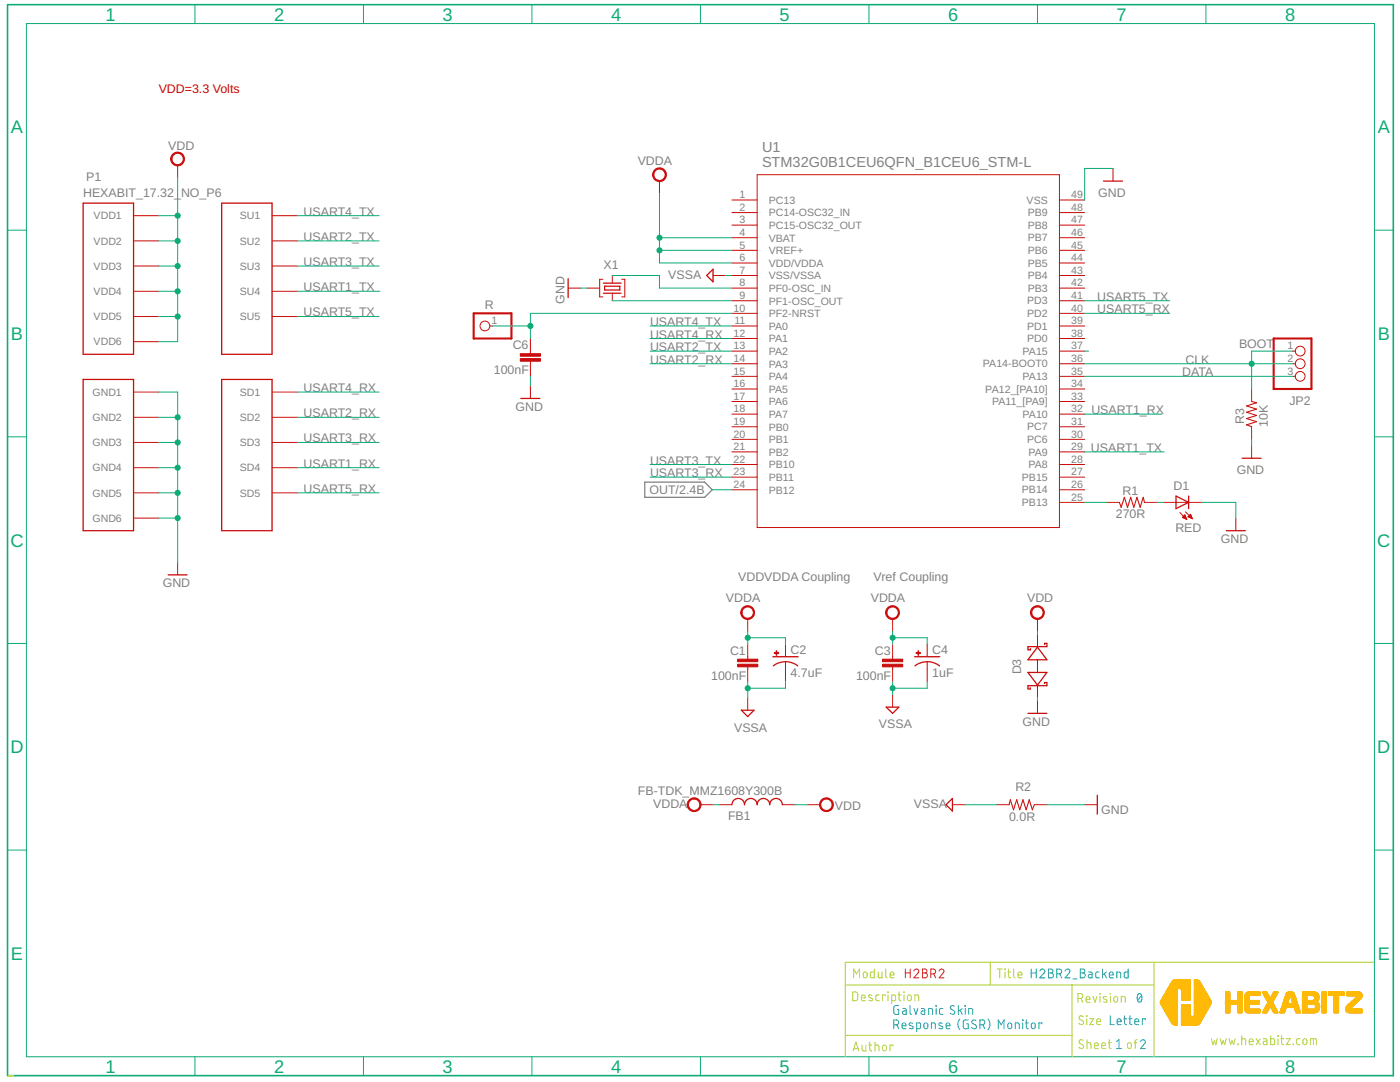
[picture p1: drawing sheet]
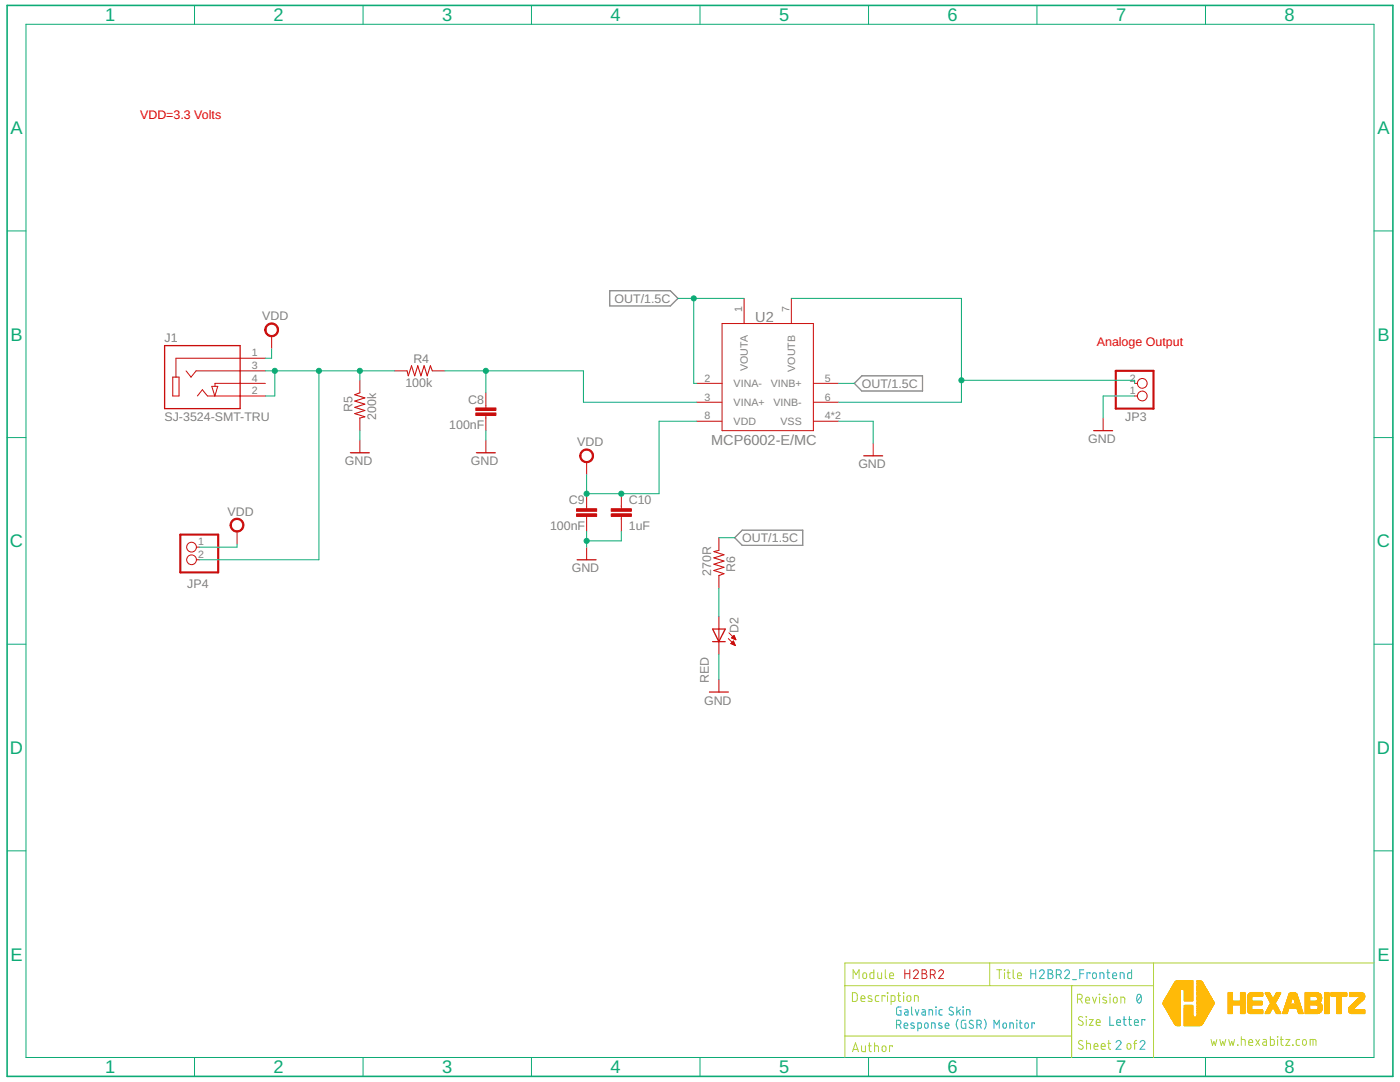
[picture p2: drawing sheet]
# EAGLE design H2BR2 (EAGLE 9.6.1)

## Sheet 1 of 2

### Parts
C1  100nF  C-0603  [C-0603]
C2  4.7uF  C-0805-POL  [C-0805-POL]
C3  100nF  C-0603  [C-0603]
C4  1uF  C-0805-POL  [C-0805-POL]
C6  100nF  C-0603  [C-0603]
D1  RED  VLMS1300-GS08  [VLMS1300-GS08]
D3  BOURNS_CDSOD323-T03SCBOURNS_CDSOD323-T03SC_0_0  [BOURNS_CDSOD323-T03SC_0]
FB1  FB-TDK_MMZ1608Y300B  FB-0603  [FB-0603]
JP1  R  PINHD-1X1  [1X01]
JP2  PINHD-1X3  [1X03]
P1  HEXABIT_17.32_NO_P6  [HEXABIT_17.32_NO_P6]
R1  270R  R-0603  [R-0603]
R2  0.0R  R-0603  [R-0603]
R3  10K  R-0603  [R-0603]
TRIMBLE-LOGO1  HEXA-LOGO  [HEXA-LOGO]
U1  STM32G0B1CEU6QFN_B1CEU6_STM-L  [QFN_B1CEU6_STM-L]
X1  XTALL_CSTCE8M00G52  [XTALL_CSTCE8M00G52]

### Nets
CLK: JP2.1 JP2.2 R3.2 U1.36(PA14-BOOT0)
DATA: JP2.3 U1.35(PA13)
GND: C6.2 D1.C D3.1(A) P1.PAD_PD7(GND1) P1.PAD_PD8(GND2) P1.PAD_PD9(GND3) P1.PAD_PD10(GND4) P1.PAD_PD11(GND5) P1.PAD_PD12(GND6) R2.1 R3.1 U1.49(VSS) X1.P$2 ; also sheet 2
N$1: R1.1 U1.25(PB13)
N$3: D1.A R1.2
N$4: C6.1 JP1.1 U1.10(PF2-NRST)
N$5: U1.9(PF1-OSC_OUT) X1.P$1
N$6: U1.8(PF0-OSC_IN) X1.P$3
N$9: U1.37(PA15)
OUT: U1.24(PB12) ; also sheet 2
USART1_RX: P1.PAD_PD4(SD4) U1.32(PA10)
USART1_TX: P1.PAD_PU4(SU4) U1.29(PA9)
USART2_RX: P1.PAD_PD2(SD2) U1.14(PA3)
USART2_TX: P1.PAD_PU2(SU2) U1.13(PA2)
USART3_RX: P1.PAD_PD3(SD3) U1.23(PB11)
USART3_TX: P1.PAD_PU3(SU3) U1.22(PB10)
USART4_RX: P1.PAD_PD1(SD1) U1.12(PA1)
USART4_TX: P1.PAD_PU1(SU1) U1.11(PA0)
USART5_RX: P1.PAD_PD5(SD5) U1.40(PD2)
USART5_TX: P1.PAD_PU5(SU5) U1.41(PD3)
VDD: D3.2(C) FB1.2 P1.PAD_PU7(VDD1) P1.PAD_PU8(VDD2) P1.PAD_PU9(VDD3) P1.PAD_PU10(VDD4) P1.PAD_PU11(VDD5) P1.PAD_PU12(VDD6) ; also sheet 2
VDDA: C1.1 C2.1(+) C3.1 C4.1(+) FB1.1 U1.4(VBAT) U1.5(VREF+) U1.6(VDD/VDDA)
VSSA: C1.2 C2.2(-) C3.2 C4.2(-) R2.2 U1.7(VSS/VSSA)
Unconnected: U1.1(PC13) U1.2(PC14-OSC32_IN) U1.3(PC15-OSC32_OUT) U1.15(PA4) U1.16(PA5) U1.17(PA6) U1.18(PA7) U1.19(PB0) U1.20(PB1) U1.21(PB2) U1.26(PB14) U1.27(PB15) U1.28(PA8) U1.30(PC6) U1.31(PC7) U1.33(PA11_[PA9]) U1.34(PA12_[PA10]) U1.38(PD0) U1.39(PD1) U1.42(PB3) U1.43(PB4) U1.44(PB5) U1.45(PB6) U1.46(PB7) U1.47(PB8) U1.48(PB9)

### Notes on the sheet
- VDD=3.3 Volts
- BOOT
- VDD\VDDA Coupling | Vref Coupling
- Module | H2BR2 | Title | H2BR2_Backend
- Description | Revision | 0
- Size | Letter
- Galvanic Skin
  Response (GSR) Monitor
- www.hexabitz.com
- Author | Sheet   of | 1 | 2
- C:/Users/Admin/Desktop/logodraft.bmp

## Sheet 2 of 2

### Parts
C8  100nF  C-0603  [C-0603]
C9  100nF  C-0603  [C-0603]
C10  1uF  C-0805  [C-0805]
D2  RED  VLMS1300-GS08  [VLMS1300-GS08]
J1  SJ-3524-SMT-TRU  [CUI_SJ-3524-SMT]
JP3  PINHD-1X2(ROUND)  [1X02]
JP4  PINHD-1X2(ROUND)  [1X02]
R4  100k  R-0603  [R-0603]
R5  200k  R-0603  [R-0603]
R6  270R  R-0603  [R-0603]
U2  MCP6002-E/MC  [SON50P200X300X100-9N]

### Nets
GND: C8.2 C9.2 C10.2 D2.C JP3.1 R5.2 U2.4(VSS) U2.9(VSS) ; also sheet 1
N$2: JP3.2 U2.6(VINB-) U2.7(VOUTB)
N$8: C8.1 R4.1 U2.3(VINA+)
N$10: J1.2 J1.3 JP4.2 R4.2 R5.1
N$23: D2.A R6.1
OUT: R6.2 U2.1(VOUTA) U2.2(VINA-) U2.5(VINB+) ; also sheet 1
VDD: C9.1 C10.1 J1.1 JP4.1 U2.8(VDD) ; also sheet 1
Unconnected: J1.4

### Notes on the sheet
- VDD=3.3 Volts
- Analoge Output
- Module | H2BR2 | Title | H2BR2_Frontend
- Description | Revision | 0
- Size | Letter
- Galvanic Skin
  Response (GSR) Monitor
- www.hexabitz.com
- Author | Sheet   of | 2 | 2

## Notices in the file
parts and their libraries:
HEXABITZ_ICs: COPYRIGHT: Copyright (C) 2021 Ultra Librarian. All rights reserved.
